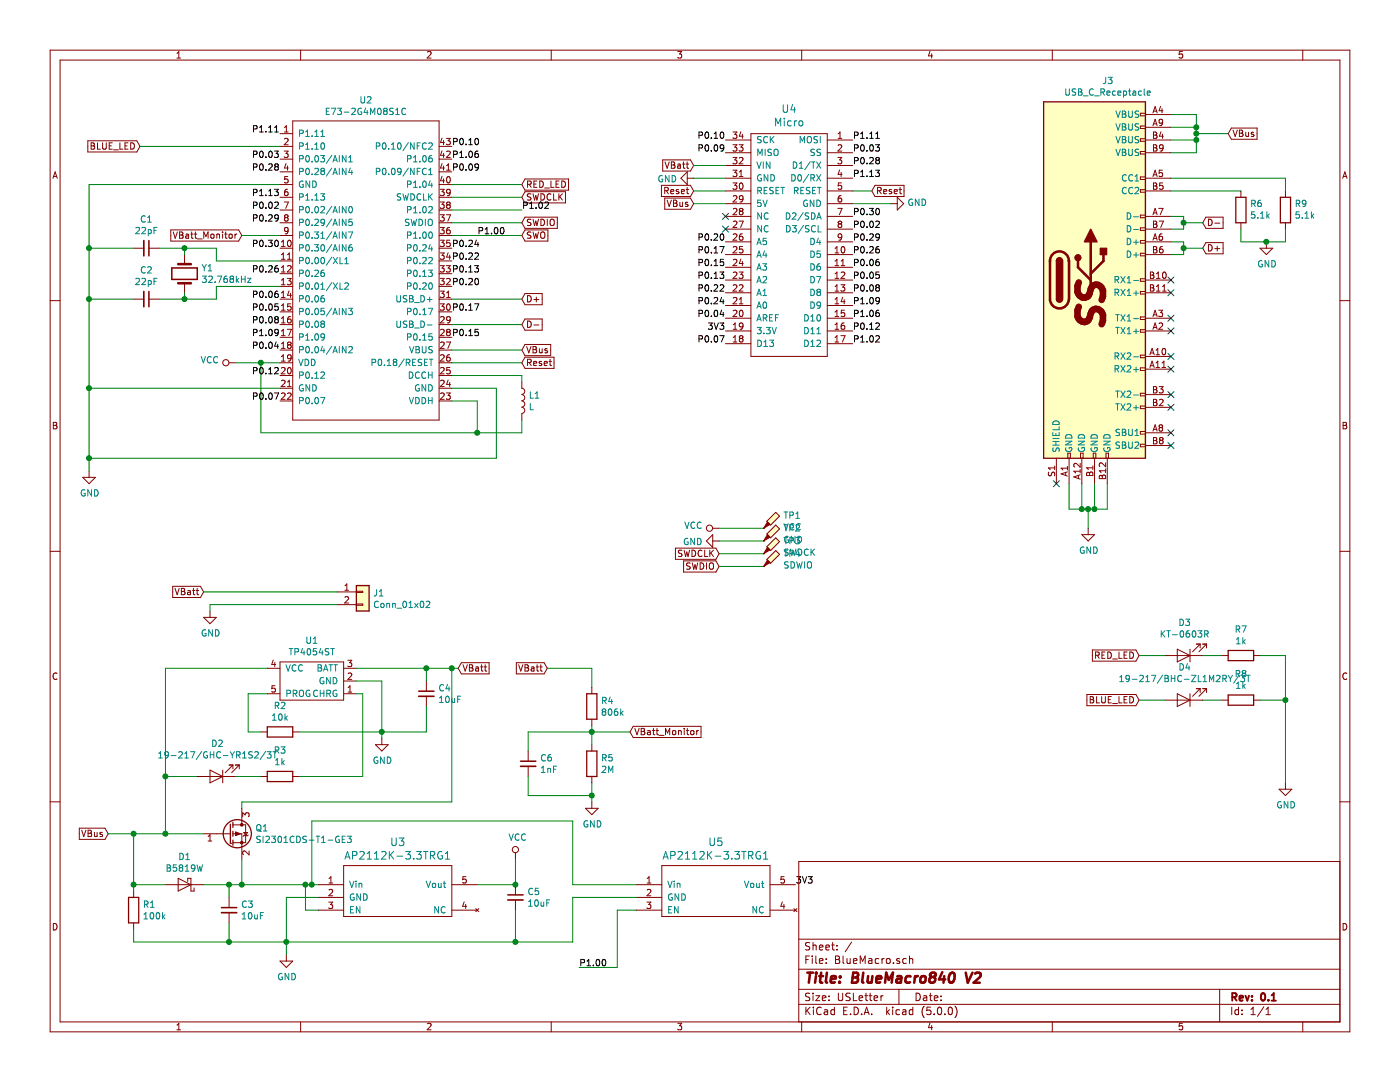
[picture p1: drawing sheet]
EESchema Schematic File Version 4
LIBS:BlueMacro-cache
EELAYER 26 0
EELAYER END
$Descr USLetter 11000 8500
encoding utf-8
Sheet 1 1
Title "BlueMacro840 V2"
Date ""
Rev "0.1"
Comp ""
Comment1 ""
Comment2 ""
Comment3 ""
Comment4 ""
$EndDescr
$Comp
L ProMicro:Micro U4
U 1 1
P 6200 1450
F 0 "U4" H 6200 2047 60  0000 C CNN
F 1 "Micro" H 6200 1941 60  0000 C CNN
F 2 "E73:arduino_micro" H 6200 1450 60  0001 C CNN
F 3 "" H 6200 1450 60  0001 C CNN
	1    6200 1450
	1    0    0    -1  
$EndComp
$Comp
L E73:E73-2G4M08S1C U2
U 1 1
P 2900 2150
F 0 "U2" H 2875 3515 50  0000 C CNN
F 1 "E73-2G4M08S1C" H 2875 3424 50  0000 C CNN
F 2 "E73:E73-2G4M08S1C-52840" H 2900 2150 50  0001 C CNN
F 3 "" H 2900 2150 50  0001 C CNN
	1    2900 2150
	1    0    0    -1  
$EndComp
$Comp
L E73:AP2112K-3.3 U3
U 1 1
P 3150 6650
F 0 "U3" H 3125 6687 60  0000 C CNN
F 1 "AP2112K-3.3TRG1" H 3125 6581 60  0000 C CNN
F 2 "Package_TO_SOT_SMD:SOT-23-5" H 3150 5950 60  0001 C CNN
F 3 "" H 3150 5950 60  0001 C CNN
F 4 "C51118" H 3150 6650 50  0001 C CNN "LCSC"
	1    3150 6650
	1    0    0    -1  
$EndComp
$Comp
L yj-14015:TP4054ST U1
U 1 1
P 2600 5550
F 0 "U1" H 2750 5035 50  0000 C CNN
F 1 "TP4054ST" H 2750 5126 50  0000 C CNN
F 2 "Package_TO_SOT_SMD:SOT-23-5" H 2750 5100 50  0001 C CNN
F 3 "" H 2600 5550 50  0001 C CNN
F 4 "C32574" H 2600 5550 50  0001 C CNN "LCSC"
	1    2600 5550
	-1   0    0    1   
$EndComp
$Comp
L Transistor_FET:Si2319CDS Q1
U 1 1
P 1800 6550
F 0 "Q1" H 2005 6596 50  0000 L CNN
F 1 "SI2301CDS-T1-GE3" H 2005 6505 50  0000 L CNN
F 2 "Package_TO_SOT_SMD:SOT-23" H 2000 6475 50  0001 L CIN
F 3 "" H 1800 6550 50  0001 L CNN
F 4 "C10487" H 1800 6550 50  0001 C CNN "LCSC"
	1    1800 6550
	1    0    0    -1  
$EndComp
$Comp
L Connector:USB_C_Receptacle J3
U 1 1
P 8600 2200
F 0 "J3" H 8705 3767 50  0000 C CNN
F 1 "USB_C_Receptacle" H 8705 3676 50  0000 C CNN
F 2 "footprints:HRO-TYPE-C-31-M-12-C165948" H 8750 2200 50  0001 C CNN
F 3 "http://www.usb.org/developers/docs/usb_31_033017.zip" H 8750 2200 50  0001 C CNN
F 4 "C165948" H 8600 2200 50  0001 C CNN "LCSC"
	1    8600 2200
	1    0    0    -1  
$EndComp
$Comp
L Device:R R4
U 1 1
P 4650 5550
F 0 "R4" H 4720 5596 50  0000 L CNN
F 1 "806k" H 4720 5505 50  0000 L CNN
F 2 "Resistor_SMD:R_0603_1608Metric" V 4580 5550 50  0001 C CNN
F 3 "~" H 4650 5550 50  0001 C CNN
F 4 "C23250" H 4650 5550 50  0001 C CNN "LCSC"
	1    4650 5550
	1    0    0    -1  
$EndComp
$Comp
L Device:R R5
U 1 1
P 4650 6000
F 0 "R5" H 4720 6046 50  0000 L CNN
F 1 "2M" H 4720 5955 50  0000 L CNN
F 2 "Resistor_SMD:R_0603_1608Metric" V 4580 6000 50  0001 C CNN
F 3 "~" H 4650 6000 50  0001 C CNN
F 4 "C22976" H 4650 6000 50  0001 C CNN "LCSC"
	1    4650 6000
	1    0    0    -1  
$EndComp
$Comp
L power:GND #PWR07
U 1 1
P 4650 6300
F 0 "#PWR07" H 4650 6050 50  0001 C CNN
F 1 "GND" H 4655 6127 50  0000 C CNN
F 2 "" H 4650 6300 50  0001 C CNN
F 3 "" H 4650 6300 50  0001 C CNN
	1    4650 6300
	1    0    0    -1  
$EndComp
Text GLabel 4300 5250 0    50   Input ~ 0
VBatt
Wire Wire Line
	4300 5250 4650 5250
Wire Wire Line
	4650 5250 4650 5400
Wire Wire Line
	4650 5700 4650 5750
Wire Wire Line
	4650 6150 4650 6250
$Comp
L Device:C_Small C6
U 1 1
P 4150 6000
F 0 "C6" H 4242 6046 50  0000 L CNN
F 1 "1nF" H 4242 5955 50  0000 L CNN
F 2 "Capacitor_SMD:C_0603_1608Metric" H 4150 6000 50  0001 C CNN
F 3 "~" H 4150 6000 50  0001 C CNN
F 4 "C1588" H 4150 6000 50  0001 C CNN "LCSC"
	1    4150 6000
	1    0    0    -1  
$EndComp
Wire Wire Line
	4150 6100 4150 6250
Wire Wire Line
	4150 6250 4650 6250
Connection ~ 4650 6250
Wire Wire Line
	4650 6250 4650 6300
Wire Wire Line
	4150 5900 4150 5750
Wire Wire Line
	4150 5750 4650 5750
Connection ~ 4650 5750
Wire Wire Line
	4650 5750 4650 5850
$Comp
L power:GND #PWR014
U 1 1
P 10100 6150
F 0 "#PWR014" H 10100 5900 50  0001 C CNN
F 1 "GND" H 10105 5977 50  0000 C CNN
F 2 "" H 10100 6150 50  0001 C CNN
F 3 "" H 10100 6150 50  0001 C CNN
	1    10100 6150
	1    0    0    -1  
$EndComp
$Comp
L Device:D_Schottky D1
U 1 1
P 1450 6950
F 0 "D1" H 1450 6734 50  0000 C CNN
F 1 "B5819W" H 1450 6825 50  0000 C CNN
F 2 "Diode_SMD:D_SOD-123" H 1450 6950 50  0001 C CNN
F 3 "~" H 1450 6950 50  0001 C CNN
F 4 "C8598" H 1450 6950 50  0001 C CNN "LCSC"
	1    1450 6950
	-1   0    0    1   
$EndComp
$Comp
L Device:C_Small C3
U 1 1
P 1800 7150
F 0 "C3" H 1892 7196 50  0000 L CNN
F 1 "10uF" H 1892 7105 50  0000 L CNN
F 2 "Capacitor_SMD:C_0603_1608Metric" H 1800 7150 50  0001 C CNN
F 3 "~" H 1800 7150 50  0001 C CNN
F 4 "C19702" H 1800 7150 50  0001 C CNN "LCSC"
	1    1800 7150
	1    0    0    -1  
$EndComp
$Comp
L Device:R R1
U 1 1
P 1050 7150
F 0 "R1" H 1120 7196 50  0000 L CNN
F 1 "100k" H 1120 7105 50  0000 L CNN
F 2 "Resistor_SMD:R_0603_1608Metric" V 980 7150 50  0001 C CNN
F 3 "~" H 1050 7150 50  0001 C CNN
F 4 "C25803" H 1050 7150 50  0001 C CNN "LCSC"
	1    1050 7150
	1    0    0    -1  
$EndComp
$Comp
L power:GND #PWR04
U 1 1
P 2250 7500
F 0 "#PWR04" H 2250 7250 50  0001 C CNN
F 1 "GND" H 2255 7327 50  0000 C CNN
F 2 "" H 2250 7500 50  0001 C CNN
F 3 "" H 2250 7500 50  0001 C CNN
	1    2250 7500
	1    0    0    -1  
$EndComp
Wire Wire Line
	2500 7050 2250 7050
Wire Wire Line
	2250 7050 2250 7400
Wire Wire Line
	1600 6950 1800 6950
Wire Wire Line
	1800 7050 1800 6950
Connection ~ 1800 6950
Wire Wire Line
	1800 6950 1900 6950
Wire Wire Line
	1800 7250 1800 7400
Wire Wire Line
	1800 7400 2250 7400
Connection ~ 2250 7400
Wire Wire Line
	2250 7400 2250 7500
Wire Wire Line
	1800 7400 1050 7400
Wire Wire Line
	1050 7400 1050 7300
Connection ~ 1800 7400
Wire Wire Line
	1050 7000 1050 6950
Wire Wire Line
	1050 6950 1300 6950
Wire Wire Line
	1900 6750 1900 6950
Connection ~ 1900 6950
Wire Wire Line
	1900 6950 2400 6950
Wire Wire Line
	1600 6550 1300 6550
Wire Wire Line
	1050 6550 1050 6950
Connection ~ 1050 6950
Text GLabel 850  6550 0    50   Input ~ 0
VBus
Wire Wire Line
	850  6550 1050 6550
Connection ~ 1050 6550
Text GLabel 1600 4650 0    50   Input ~ 0
VBatt
Wire Wire Line
	1600 4650 2650 4650
Wire Wire Line
	1900 6300 1900 6350
Wire Wire Line
	2500 7150 2400 7150
Wire Wire Line
	2400 7150 2400 6950
Connection ~ 2400 6950
Wire Wire Line
	2400 6950 2450 6950
$Comp
L Device:C_Small C5
U 1 1
P 4050 7050
F 0 "C5" H 4142 7096 50  0000 L CNN
F 1 "10uF" H 4142 7005 50  0000 L CNN
F 2 "Capacitor_SMD:C_0603_1608Metric" H 4050 7050 50  0001 C CNN
F 3 "~" H 4050 7050 50  0001 C CNN
F 4 "C19702" H 4050 7050 50  0001 C CNN "LCSC"
	1    4050 7050
	1    0    0    -1  
$EndComp
Wire Wire Line
	4050 7150 4050 7400
Wire Wire Line
	4050 7400 2250 7400
Wire Wire Line
	3750 6950 4050 6950
$Comp
L power:VCC #PWR06
U 1 1
P 4050 6750
F 0 "#PWR06" H 4050 6600 50  0001 C CNN
F 1 "VCC" H 4067 6923 50  0000 C CNN
F 2 "" H 4050 6750 50  0001 C CNN
F 3 "" H 4050 6750 50  0001 C CNN
	1    4050 6750
	1    0    0    -1  
$EndComp
Wire Wire Line
	4050 6950 4050 6750
Connection ~ 4050 6950
$Comp
L Device:R R2
U 1 1
P 2200 5750
F 0 "R2" V 1993 5750 50  0000 C CNN
F 1 "10k" V 2084 5750 50  0000 C CNN
F 2 "Resistor_SMD:R_0603_1608Metric" V 2130 5750 50  0001 C CNN
F 3 "~" H 2200 5750 50  0001 C CNN
F 4 "C25804" V 2200 5750 50  0001 C CNN "LCSC"
	1    2200 5750
	0    1    1    0   
$EndComp
$Comp
L power:GND #PWR05
U 1 1
P 3000 5800
F 0 "#PWR05" H 3000 5550 50  0001 C CNN
F 1 "GND" H 3005 5627 50  0000 C CNN
F 2 "" H 3000 5800 50  0001 C CNN
F 3 "" H 3000 5800 50  0001 C CNN
	1    3000 5800
	1    0    0    -1  
$EndComp
$Comp
L Device:R R3
U 1 1
P 2200 6100
F 0 "R3" V 1993 6100 50  0000 C CNN
F 1 "1k" V 2084 6100 50  0000 C CNN
F 2 "Resistor_SMD:R_0603_1608Metric" V 2130 6100 50  0001 C CNN
F 3 "~" H 2200 6100 50  0001 C CNN
F 4 "C21190" V 2200 6100 50  0001 C CNN "LCSC"
	1    2200 6100
	0    1    1    0   
$EndComp
$Comp
L Device:LED D2
U 1 1
P 1700 6100
F 0 "D2" H 1692 5845 50  0000 C CNN
F 1 "19-217/GHC-YR1S2/3T" H 1692 5936 50  0000 C CNN
F 2 "LED_SMD:LED_0603_1608Metric" H 1700 6100 50  0001 C CNN
F 3 "~" H 1700 6100 50  0001 C CNN
F 4 "C72043" H 1700 6100 50  0001 C CNN "LCSC"
	1    1700 6100
	-1   0    0    1   
$EndComp
Wire Wire Line
	1300 6550 1300 6100
Wire Wire Line
	1300 6100 1550 6100
Connection ~ 1300 6550
Wire Wire Line
	1300 6550 1050 6550
Wire Wire Line
	1850 6100 2050 6100
Connection ~ 1300 6100
$Comp
L Device:C_Small C4
U 1 1
P 3350 5450
F 0 "C4" H 3442 5496 50  0000 L CNN
F 1 "10uF" H 3442 5405 50  0000 L CNN
F 2 "Capacitor_SMD:C_0603_1608Metric" H 3350 5450 50  0001 C CNN
F 3 "~" H 3350 5450 50  0001 C CNN
F 4 "C19702" H 3350 5450 50  0001 C CNN "LCSC"
	1    3350 5450
	1    0    0    -1  
$EndComp
Wire Wire Line
	2800 5350 3000 5350
Wire Wire Line
	3000 5350 3000 5750
Wire Wire Line
	2350 5750 3000 5750
Connection ~ 3000 5750
Wire Wire Line
	3000 5750 3000 5800
Wire Wire Line
	3350 5550 3350 5750
Wire Wire Line
	3350 5750 3000 5750
Wire Wire Line
	2800 5250 3350 5250
Wire Wire Line
	3350 5250 3350 5350
Text GLabel 3600 5250 2    50   Input ~ 0
VBatt
Wire Wire Line
	3350 5250 3550 5250
Connection ~ 3350 5250
Wire Wire Line
	2800 5450 2850 5450
Wire Wire Line
	2850 5450 2850 6100
Wire Wire Line
	2850 6100 2350 6100
Wire Wire Line
	2100 5450 1950 5450
Wire Wire Line
	1950 5450 1950 5750
Wire Wire Line
	1950 5750 2050 5750
Wire Wire Line
	2100 5250 1300 5250
Wire Wire Line
	1300 5250 1300 6100
$Comp
L Device:R R6
U 1 1
P 9750 1650
F 0 "R6" H 9680 1604 50  0000 R CNN
F 1 "5.1k" H 9680 1695 50  0000 R CNN
F 2 "Resistor_SMD:R_0603_1608Metric" V 9680 1650 50  0001 C CNN
F 3 "~" H 9750 1650 50  0001 C CNN
F 4 "C23186" H 9750 1650 50  0001 C CNN "LCSC"
	1    9750 1650
	-1   0    0    1   
$EndComp
$Comp
L Device:R R9
U 1 1
P 10100 1650
F 0 "R9" H 10030 1604 50  0000 R CNN
F 1 "5.1k" H 10030 1695 50  0000 R CNN
F 2 "Resistor_SMD:R_0603_1608Metric" V 10030 1650 50  0001 C CNN
F 3 "~" H 10100 1650 50  0001 C CNN
F 4 "C23186" H 10100 1650 50  0001 C CNN "LCSC"
	1    10100 1650
	-1   0    0    1   
$EndComp
$Comp
L power:GND #PWR013
U 1 1
P 9950 1900
F 0 "#PWR013" H 9950 1650 50  0001 C CNN
F 1 "GND" H 9955 1727 50  0000 C CNN
F 2 "" H 9950 1900 50  0001 C CNN
F 3 "" H 9950 1900 50  0001 C CNN
	1    9950 1900
	1    0    0    -1  
$EndComp
Wire Wire Line
	9750 1800 9750 1900
Wire Wire Line
	9750 1900 9950 1900
Wire Wire Line
	9950 1900 10100 1900
Wire Wire Line
	10100 1900 10100 1800
Connection ~ 9950 1900
Wire Wire Line
	10100 1500 10100 1400
Wire Wire Line
	10100 1400 9200 1400
Wire Wire Line
	9200 1500 9750 1500
Wire Wire Line
	9200 1700 9300 1700
Wire Wire Line
	9300 1700 9300 1750
Wire Wire Line
	9300 1800 9200 1800
Wire Wire Line
	9200 1900 9300 1900
Wire Wire Line
	9300 1900 9300 1950
Wire Wire Line
	9300 2000 9200 2000
$Comp
L Device:LED D3
U 1 1
P 9300 5150
F 0 "D3" H 9292 4895 50  0000 C CNN
F 1 "KT-0603R" H 9292 4986 50  0000 C CNN
F 2 "LED_SMD:LED_0603_1608Metric" H 9300 5150 50  0001 C CNN
F 3 "~" H 9300 5150 50  0001 C CNN
F 4 "C2286" H 9300 5150 50  0001 C CNN "LCSC"
	1    9300 5150
	-1   0    0    1   
$EndComp
$Comp
L Device:R R7
U 1 1
P 9750 5150
F 0 "R7" V 9543 5150 50  0000 C CNN
F 1 "1k" V 9634 5150 50  0000 C CNN
F 2 "Resistor_SMD:R_0603_1608Metric" V 9680 5150 50  0001 C CNN
F 3 "~" H 9750 5150 50  0001 C CNN
F 4 "C21190" V 9750 5150 50  0001 C CNN "LCSC"
	1    9750 5150
	0    1    1    0   
$EndComp
$Comp
L Device:R R8
U 1 1
P 9750 5500
F 0 "R8" V 9543 5500 50  0000 C CNN
F 1 "1k" V 9634 5500 50  0000 C CNN
F 2 "Resistor_SMD:R_0603_1608Metric" V 9680 5500 50  0001 C CNN
F 3 "~" H 9750 5500 50  0001 C CNN
F 4 "C21190" V 9750 5500 50  0001 C CNN "LCSC"
	1    9750 5500
	0    1    1    0   
$EndComp
$Comp
L Device:LED D4
U 1 1
P 9300 5500
F 0 "D4" H 9292 5245 50  0000 C CNN
F 1 "19-217/BHC-ZL1M2RY/3T" H 9292 5336 50  0000 C CNN
F 2 "LED_SMD:LED_0603_1608Metric" H 9300 5500 50  0001 C CNN
F 3 "~" H 9300 5500 50  0001 C CNN
F 4 "C72041" H 9300 5500 50  0001 C CNN "LCSC"
	1    9300 5500
	-1   0    0    1   
$EndComp
Wire Wire Line
	9900 5150 10100 5150
Wire Wire Line
	10100 5150 10100 5500
Wire Wire Line
	9900 5500 10100 5500
Connection ~ 10100 5500
Wire Wire Line
	9450 5150 9600 5150
Wire Wire Line
	9450 5500 9600 5500
Text GLabel 8950 5500 0    50   Input ~ 0
BLUE_LED
Wire Wire Line
	8950 5500 9150 5500
Text GLabel 8950 5150 0    50   Input ~ 0
RED_LED
Wire Wire Line
	8950 5150 9150 5150
Text GLabel 4950 5750 2    50   Input ~ 0
VBatt_Monitor
Wire Wire Line
	4650 5750 4950 5750
Text GLabel 9450 1750 2    50   Input ~ 0
D-
Text GLabel 9450 1950 2    50   Input ~ 0
D+
Wire Wire Line
	9300 1750 9450 1750
Connection ~ 9300 1750
Wire Wire Line
	9300 1750 9300 1800
Wire Wire Line
	9300 1950 9450 1950
Connection ~ 9300 1950
Wire Wire Line
	9300 1950 9300 2000
NoConn ~ 9200 2200
NoConn ~ 9200 2300
NoConn ~ 9200 2500
NoConn ~ 9200 2600
NoConn ~ 9200 2800
NoConn ~ 9200 2900
NoConn ~ 9200 3100
NoConn ~ 9200 3200
NoConn ~ 9200 3400
NoConn ~ 9200 3500
NoConn ~ 8300 3800
Wire Wire Line
	9200 900  9400 900 
Wire Wire Line
	9400 900  9400 1000
Wire Wire Line
	9400 1200 9200 1200
Wire Wire Line
	9200 1100 9400 1100
Connection ~ 9400 1100
Wire Wire Line
	9400 1100 9400 1200
Wire Wire Line
	9200 1000 9400 1000
Connection ~ 9400 1000
Wire Wire Line
	9400 1000 9400 1050
Wire Wire Line
	8400 3800 8400 4000
Wire Wire Line
	8400 4000 8500 4000
Wire Wire Line
	8700 4000 8700 3800
Wire Wire Line
	8600 3800 8600 4000
Connection ~ 8600 4000
Wire Wire Line
	8600 4000 8700 4000
Wire Wire Line
	8500 3800 8500 4000
Connection ~ 8500 4000
Wire Wire Line
	8500 4000 8550 4000
$Comp
L power:GND #PWR012
U 1 1
P 8550 4150
F 0 "#PWR012" H 8550 3900 50  0001 C CNN
F 1 "GND" H 8555 3977 50  0000 C CNN
F 2 "" H 8550 4150 50  0001 C CNN
F 3 "" H 8550 4150 50  0001 C CNN
	1    8550 4150
	1    0    0    -1  
$EndComp
Wire Wire Line
	8550 4150 8550 4000
Connection ~ 8550 4000
Wire Wire Line
	8550 4000 8600 4000
Wire Wire Line
	3550 5250 3550 6300
Wire Wire Line
	3550 6300 1900 6300
Connection ~ 3550 5250
Wire Wire Line
	3550 5250 3600 5250
Text GLabel 9650 1050 2    50   Input ~ 0
VBus
Wire Wire Line
	9650 1050 9400 1050
Connection ~ 9400 1050
Wire Wire Line
	9400 1050 9400 1100
$Comp
L Device:C_Small C1
U 1 1
P 1150 1950
F 0 "C1" V 921 1950 50  0000 C CNN
F 1 "22pF" V 1012 1950 50  0000 C CNN
F 2 "Capacitor_SMD:C_0603_1608Metric" H 1150 1950 50  0001 C CNN
F 3 "~" H 1150 1950 50  0001 C CNN
F 4 "C1653" V 1150 1950 50  0001 C CNN "LCSC"
	1    1150 1950
	0    1    1    0   
$EndComp
$Comp
L Device:C_Small C2
U 1 1
P 1150 2350
F 0 "C2" V 921 2350 50  0000 C CNN
F 1 "22pF" V 1012 2350 50  0000 C CNN
F 2 "Capacitor_SMD:C_0603_1608Metric" H 1150 2350 50  0001 C CNN
F 3 "~" H 1150 2350 50  0001 C CNN
F 4 "C1653" V 1150 2350 50  0001 C CNN "LCSC"
	1    1150 2350
	0    1    1    0   
$EndComp
$Comp
L Device:Crystal Y1
U 1 1
P 1450 2150
F 0 "Y1" V 1404 2281 50  0000 L CNN
F 1 "32.768kHz" V 1495 2281 50  0000 L CNN
F 2 "Crystal:Crystal_SMD_3215-2Pin_3.2x1.5mm" H 1450 2150 50  0001 C CNN
F 3 "~" H 1450 2150 50  0001 C CNN
F 4 "C32346" V 1450 2150 50  0001 C CNN "LCSC"
	1    1450 2150
	0    1    1    0   
$EndComp
$Comp
L power:GND #PWR01
U 1 1
P 700 3700
F 0 "#PWR01" H 700 3450 50  0001 C CNN
F 1 "GND" H 705 3527 50  0000 C CNN
F 2 "" H 700 3700 50  0001 C CNN
F 3 "" H 700 3700 50  0001 C CNN
	1    700  3700
	1    0    0    -1  
$EndComp
Wire Wire Line
	2200 1450 700  1450
Wire Wire Line
	700  1450 700  1950
Wire Wire Line
	1050 2350 700  2350
Connection ~ 700  2350
Wire Wire Line
	1050 1950 700  1950
Connection ~ 700  1950
Wire Wire Line
	700  1950 700  2350
Wire Wire Line
	1250 1950 1450 1950
Wire Wire Line
	1700 1950 1700 2050
Wire Wire Line
	1700 2050 2200 2050
Wire Wire Line
	1700 2350 1700 2250
Wire Wire Line
	1700 2250 2200 2250
Wire Wire Line
	1450 2300 1450 2350
Connection ~ 1450 2350
Wire Wire Line
	1450 2350 1700 2350
Wire Wire Line
	1450 2000 1450 1950
Connection ~ 1450 1950
Wire Wire Line
	1450 1950 1700 1950
Wire Wire Line
	1250 2350 1450 2350
Wire Wire Line
	2200 3050 700  3050
Wire Wire Line
	700  2350 700  3050
Connection ~ 700  3050
Wire Wire Line
	700  3050 700  3600
Wire Wire Line
	3550 3050 3900 3050
Wire Wire Line
	3900 3050 3900 3600
Wire Wire Line
	3900 3600 700  3600
Connection ~ 700  3600
Wire Wire Line
	700  3600 700  3700
Text GLabel 4100 2850 2    50   Input ~ 0
Reset
Wire Wire Line
	3550 2850 4100 2850
Text GLabel 1100 1150 0    50   Input ~ 0
BLUE_LED
Wire Wire Line
	1100 1150 2200 1150
Text GLabel 4100 1450 2    50   Input ~ 0
RED_LED
Wire Wire Line
	4100 1450 3550 1450
Text GLabel 4100 2750 2    50   Input ~ 0
VBus
Wire Wire Line
	3550 2750 4100 2750
NoConn ~ 5700 1700
NoConn ~ 5700 1800
Text GLabel 6850 1500 2    50   Input ~ 0
Reset
Text GLabel 5450 1500 0    50   Input ~ 0
Reset
Wire Wire Line
	5450 1500 5700 1500
Wire Wire Line
	6700 1500 6850 1500
$Comp
L power:GND #PWR011
U 1 1
P 7000 1600
F 0 "#PWR011" H 7000 1350 50  0001 C CNN
F 1 "GND" V 7005 1472 50  0000 R CNN
F 2 "" H 7000 1600 50  0001 C CNN
F 3 "" H 7000 1600 50  0001 C CNN
	1    7000 1600
	0    -1   -1   0   
$EndComp
$Comp
L power:GND #PWR08
U 1 1
P 5450 1400
F 0 "#PWR08" H 5450 1150 50  0001 C CNN
F 1 "GND" V 5455 1272 50  0000 R CNN
F 2 "" H 5450 1400 50  0001 C CNN
F 3 "" H 5450 1400 50  0001 C CNN
	1    5450 1400
	0    1    1    0   
$EndComp
Wire Wire Line
	5450 1400 5700 1400
Wire Wire Line
	7000 1600 6700 1600
$Comp
L power:VCC #PWR03
U 1 1
P 1850 2850
F 0 "#PWR03" H 1850 2700 50  0001 C CNN
F 1 "VCC" V 1868 2977 50  0000 L CNN
F 2 "" H 1850 2850 50  0001 C CNN
F 3 "" H 1850 2850 50  0001 C CNN
	1    1850 2850
	0    -1   -1   0   
$EndComp
Wire Wire Line
	1850 2850 2050 2850
Wire Wire Line
	2050 2850 2050 3400
Wire Wire Line
	2050 3400 3750 3400
Wire Wire Line
	3750 3400 3750 3150
Wire Wire Line
	3750 3150 3550 3150
Connection ~ 2050 2850
Wire Wire Line
	2050 2850 2200 2850
$Comp
L Device:L L1
U 1 1
P 4100 3150
F 0 "L1" H 4153 3196 50  0000 L CNN
F 1 "L" H 4153 3105 50  0000 L CNN
F 2 "Inductor_SMD:L_0805_2012Metric" H 4100 3150 50  0001 C CNN
F 3 "~" H 4100 3150 50  0001 C CNN
F 4 "C1046" H 4100 3150 50  0001 C CNN "LCSC"
	1    4100 3150
	1    0    0    -1  
$EndComp
Wire Wire Line
	4100 2950 4100 3000
Wire Wire Line
	3750 3400 4100 3400
Wire Wire Line
	4100 3400 4100 3300
Connection ~ 3750 3400
Wire Wire Line
	3550 2950 4100 2950
Text GLabel 4100 2350 2    50   Input ~ 0
D+
Text GLabel 4100 2550 2    50   Input ~ 0
D-
Wire Wire Line
	3550 2350 4100 2350
Wire Wire Line
	4100 2550 3550 2550
Text GLabel 1900 1850 0    50   Input ~ 0
VBatt_Monitor
Wire Wire Line
	1900 1850 2200 1850
Text GLabel 4100 1550 2    50   Input ~ 0
SWDCLK
Text GLabel 4100 1750 2    50   Input ~ 0
SWDIO
Text GLabel 4100 1850 2    50   Input ~ 0
SWO
$Comp
L Connector_Generic:Conn_01x02 J1
U 1 1
P 2850 4650
F 0 "J1" H 2930 4642 50  0000 L CNN
F 1 "Conn_01x02" H 2930 4551 50  0000 L CNN
F 2 "Connector_PinHeader_2.54mm:PinHeader_1x02_P2.54mm_Vertical" H 2850 4650 50  0001 C CNN
F 3 "~" H 2850 4650 50  0001 C CNN
	1    2850 4650
	1    0    0    -1  
$EndComp
$Comp
L power:GND #PWR02
U 1 1
P 1650 4800
F 0 "#PWR02" H 1650 4550 50  0001 C CNN
F 1 "GND" H 1655 4627 50  0000 C CNN
F 2 "" H 1650 4800 50  0001 C CNN
F 3 "" H 1650 4800 50  0001 C CNN
	1    1650 4800
	1    0    0    -1  
$EndComp
Wire Wire Line
	2650 4750 1650 4750
Wire Wire Line
	1650 4750 1650 4800
Wire Wire Line
	4100 1850 3550 1850
Wire Wire Line
	3550 1750 4100 1750
Wire Wire Line
	4100 1650 3550 1650
Wire Wire Line
	3550 1550 4100 1550
$Comp
L power:GND #PWR010
U 1 1
P 5650 4250
F 0 "#PWR010" H 5650 4000 50  0001 C CNN
F 1 "GND" V 5655 4122 50  0000 R CNN
F 2 "" H 5650 4250 50  0001 C CNN
F 3 "" H 5650 4250 50  0001 C CNN
	1    5650 4250
	0    1    1    0   
$EndComp
$Comp
L power:VCC #PWR09
U 1 1
P 5650 4150
F 0 "#PWR09" H 5650 4000 50  0001 C CNN
F 1 "VCC" V 5668 4277 50  0000 L CNN
F 2 "" H 5650 4150 50  0001 C CNN
F 3 "" H 5650 4150 50  0001 C CNN
	1    5650 4150
	0    -1   -1   0   
$EndComp
Text GLabel 5650 4350 0    50   Input ~ 0
SWDCLK
Text GLabel 5650 4450 0    50   Input ~ 0
SWDIO
Wire Wire Line
	5650 4150 6000 4150
Wire Wire Line
	5650 4250 6000 4250
Wire Wire Line
	5650 4350 6000 4350
Wire Wire Line
	5650 4450 6000 4450
Text GLabel 5450 1300 0    50   Input ~ 0
VBatt
Wire Wire Line
	5700 1300 5450 1300
Wire Wire Line
	10100 5500 10100 6150
$Comp
L Connector:TestPoint_Probe TP1
U 1 1
P 6000 4150
F 0 "TP1" H 6153 4252 50  0000 L CNN
F 1 "VCC" H 6153 4161 50  0000 L CNN
F 2 "footprints:TestPoint_THTPad_1.1x1.1mm_Drill0.8mm" H 6200 4150 50  0001 C CNN
F 3 "~" H 6200 4150 50  0001 C CNN
	1    6000 4150
	1    0    0    -1  
$EndComp
$Comp
L Connector:TestPoint_Probe TP2
U 1 1
P 6000 4250
F 0 "TP2" H 6153 4352 50  0000 L CNN
F 1 "GND" H 6153 4261 50  0000 L CNN
F 2 "footprints:TestPoint_THTPad_1.1x1.1mm_Drill0.8mm" H 6200 4250 50  0001 C CNN
F 3 "~" H 6200 4250 50  0001 C CNN
	1    6000 4250
	1    0    0    -1  
$EndComp
$Comp
L Connector:TestPoint_Probe TP3
U 1 1
P 6000 4350
F 0 "TP3" H 6153 4452 50  0000 L CNN
F 1 "SWDCK" H 6153 4361 50  0000 L CNN
F 2 "footprints:TestPoint_THTPad_1.1x1.1mm_Drill0.8mm" H 6200 4350 50  0001 C CNN
F 3 "~" H 6200 4350 50  0001 C CNN
	1    6000 4350
	1    0    0    -1  
$EndComp
$Comp
L Connector:TestPoint_Probe TP4
U 1 1
P 6000 4450
F 0 "TP4" H 6153 4552 50  0000 L CNN
F 1 "SDWIO" H 6153 4461 50  0000 L CNN
F 2 "footprints:TestPoint_THTPad_1.1x1.1mm_Drill0.8mm" H 6200 4450 50  0001 C CNN
F 3 "~" H 6200 4450 50  0001 C CNN
	1    6000 4450
	1    0    0    -1  
$EndComp
Text Label 2200 1050 2    50   ~ 0
P1.11
Text Label 2200 1250 2    50   ~ 0
P0.03
Text Label 6700 1100 0    50   ~ 0
P1.11
Text Label 6700 1200 0    50   ~ 0
P0.03
Text Label 2200 1350 2    50   ~ 0
P0.28
Text Label 6700 1300 0    50   ~ 0
P0.28
Text Label 2200 1550 2    50   ~ 0
P1.13
Text Label 6700 1400 0    50   ~ 0
P1.13
Text Label 3550 1150 0    50   ~ 0
P0.10
Text Label 3550 1250 0    50   ~ 0
P1.06
Text Label 3550 1350 0    50   ~ 0
P0.09
Text Label 5700 1200 2    50   ~ 0
P0.09
Text Label 5700 1100 2    50   ~ 0
P0.10
Text Label 3550 1950 0    50   ~ 0
P0.24
Text Label 3550 2050 0    50   ~ 0
P0.22
Text Label 3550 2150 0    50   ~ 0
P0.13
Text GLabel 5450 1600 0    50   Input ~ 0
VBus
Wire Wire Line
	5450 1600 5700 1600
$Comp
L E73:AP2112K-3.3 U5
U 1 1
P 5650 6650
F 0 "U5" H 5625 6687 60  0000 C CNN
F 1 "AP2112K-3.3TRG1" H 5625 6581 60  0000 C CNN
F 2 "Package_TO_SOT_SMD:SOT-23-5" H 5650 5950 60  0001 C CNN
F 3 "" H 5650 5950 60  0001 C CNN
F 4 "C51118" H 5650 6650 50  0001 C CNN "LCSC"
	1    5650 6650
	1    0    0    -1  
$EndComp
Wire Wire Line
	5000 6950 4500 6950
Wire Wire Line
	4500 6950 4500 6450
Wire Wire Line
	4500 6450 2450 6450
Wire Wire Line
	2450 6450 2450 6950
Connection ~ 2450 6950
Wire Wire Line
	2450 6950 2500 6950
Wire Wire Line
	5000 7050 4500 7050
Wire Wire Line
	4500 7050 4500 7400
Wire Wire Line
	4500 7400 4050 7400
Connection ~ 4050 7400
Wire Wire Line
	5000 7150 4850 7150
Wire Wire Line
	4850 7150 4850 7600
Wire Wire Line
	4850 7600 4550 7600
Text Label 6250 6950 0    50   ~ 0
3V3
Text Label 5700 2600 2    50   ~ 0
3V3
Text Label 2200 3150 2    50   ~ 0
P0.07
Text Label 5700 2700 2    50   ~ 0
P0.07
Text Label 5700 2400 2    50   ~ 0
P0.24
Text Label 5700 2300 2    50   ~ 0
P0.22
Text Label 5700 2200 2    50   ~ 0
P0.13
Text Label 3550 2250 0    50   ~ 0
P0.20
Text Label 5700 1900 2    50   ~ 0
P0.20
Text Label 3550 2450 0    50   ~ 0
P0.17
Text Label 5700 2000 2    50   ~ 0
P0.17
Text Label 3550 2650 0    50   ~ 0
P0.15
Text Label 5700 2100 2    50   ~ 0
P0.15
Text Label 2200 1950 2    50   ~ 0
P0.30
Text Label 6700 1700 0    50   ~ 0
P0.30
Text Label 6700 2700 0    50   ~ 0
P1.02
Text Label 2200 1650 2    50   ~ 0
P0.02
Text Label 6700 1800 0    50   ~ 0
P0.02
Text Label 2200 1750 2    50   ~ 0
P0.29
Text Label 6700 1900 0    50   ~ 0
P0.29
Text Label 2200 2950 2    50   ~ 0
P0.12
Text Label 6700 2600 0    50   ~ 0
P0.12
Text Label 2200 2750 2    50   ~ 0
P0.04
Text Label 5700 2500 2    50   ~ 0
P0.04
Text Label 2200 2650 2    50   ~ 0
P1.09
Text Label 6700 2400 0    50   ~ 0
P1.09
Text Label 2200 2550 2    50   ~ 0
P0.08
Text Label 6700 2300 0    50   ~ 0
P0.08
Text Label 2200 2450 2    50   ~ 0
P0.05
Text Label 6700 2200 0    50   ~ 0
P0.05
Text Label 2200 2350 2    50   ~ 0
P0.06
Text Label 6700 2100 0    50   ~ 0
P0.06
Text Label 2200 2150 2    50   ~ 0
P0.26
Text Label 6700 2000 0    50   ~ 0
P0.26
Text Label 3750 1850 0    50   ~ 0
P1.00
Text Label 4550 7600 0    50   ~ 0
P1.00
Text Label 4100 1650 0    50   ~ 0
P1.02
Text Label 6700 2500 0    50   ~ 0
P1.06
$EndSCHEMATC
